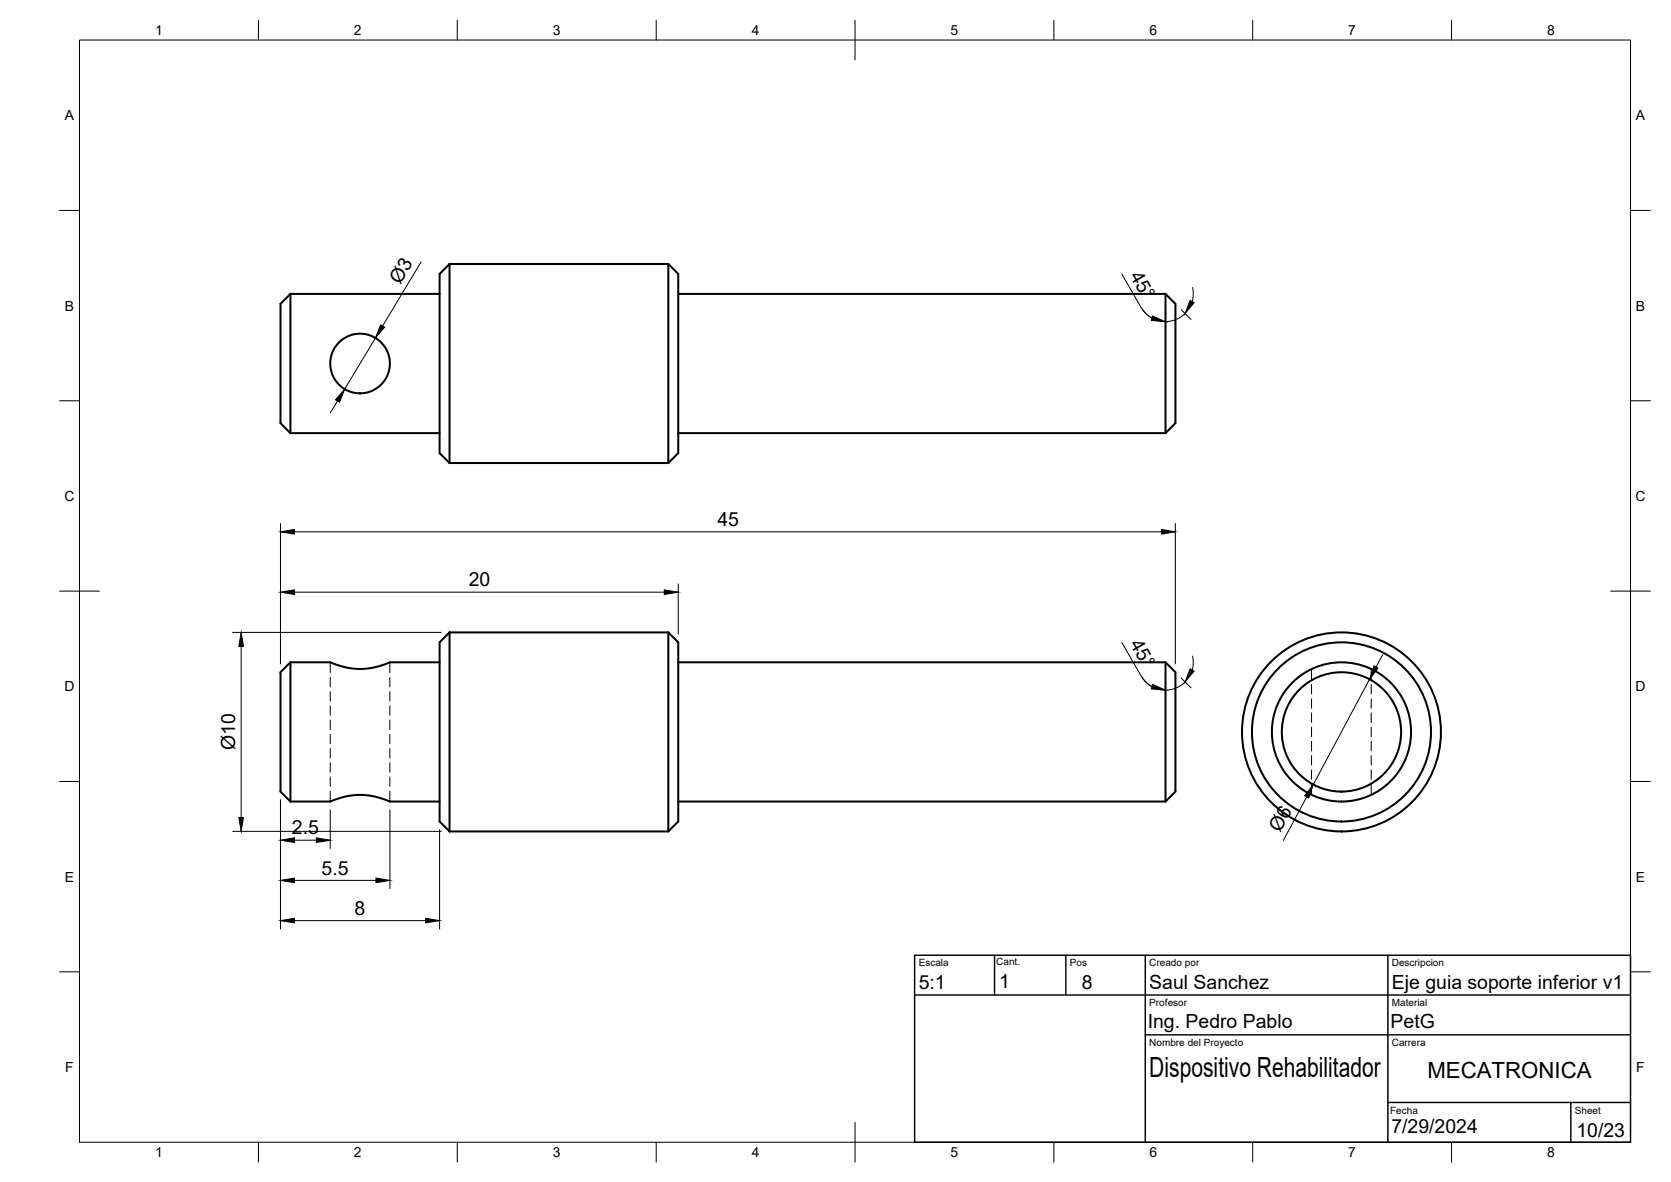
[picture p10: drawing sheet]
<svg xmlns="http://www.w3.org/2000/svg" width="420mm" height="297mm" viewBox="0 0 420 297" stroke-linecap="round" stroke-linejoin="round" font-family="sans-serif">
<!-- layer: Visible -->
<g fill="none" stroke="#000" stroke-width=".51">
<path d="M73 73.9l-2.5 2.5v29.9l2.5 2.5M73 73.9v34.9M73 73.9h37.5M113 66.3l-2.5 2.5v45.1l2.5 2.5M113 66.3v50.1M113 66.3h55M168 66.3v50.1M168 66.3l2.5 2.5v45.1l-2.5 2.5h-55M170.5 73.9h122.6M293.1 73.9v34.9M293.1 73.9l2.5 2.5v29.9l-2.5 2.5M73 108.8h37.5"/>
<path d="M170.5 108.8h122.6M113 158.9l-2.5 2.5v45l2.5 2.5M113 158.9v50M113 158.9h55M168 158.9v50M168 158.9l2.5 2.5v45l-2.5 2.5h-55M73 166.4h10a17.6 17.6 0 0 0 15 0h12.5M73 166.4l-2.5 2.5v30l2.5 2.5M73 166.4v35M170.5 166.4h122.6M293.1 166.4v35M293.1 166.4l2.5 2.5v30l-2.5 2.5"/>
<path d="M73 201.4h10a17.6 17.6 0 0 1 15 0h12.5M170.5 201.4h122.6"/>
<circle cx="90.5" cy="91.3" r="7.5"/>
<circle cx="337.3" cy="183.9" r="15"/>
<circle cx="337.3" cy="183.9" r="17.5"/>
<circle cx="337.3" cy="183.9" r="22.5"/>
<circle cx="337.3" cy="183.9" r="25"/>
</g>
<!-- layer: Hidden -->
<g fill="none" stroke="#000" stroke-width=".25">
<path d="M83 166.4v2.6M83 170.2v2.4M83 173.8v2.4M83 177.4v2.4M98 166.4v2.6M98 170.2v2.4M98 173.8v2.4M98 177.4v2.4M329.8 168.1v2.7M329.8 172v2.4M329.8 175.6v2.4M329.8 179.2v2.4"/>
<path d="M344.8 168.1v2.7M344.8 172v2.4M344.8 175.6v2.4M344.8 179.2v2.4M83 181v2.3M83 184.5v2.4M83 188.1v2.4M83 191.7v2.4M83 195.2v2.4M83 198.8v2.6M98 181v2.3M98 184.5v2.4"/>
<path d="M98 188.1v2.4M98 191.7v2.4M98 195.2v2.4M98 198.8v2.6M329.8 182.7v2.4M329.8 186.3v2.4M329.8 189.9v2.4M329.8 193.5v2.3M329.8 197v2.8M344.8 182.7v2.4M344.8 186.3v2.4M344.8 189.9v2.4"/>
<path d="M344.8 193.5v2.3M344.8 197v2.8"/>
</g>
<!-- layer: BORDER -->
<g fill="none" stroke="#000" stroke-width=".25">
<path d="M20 10.1h390v276.9h-390zM65 5.1v5M115 5.1v5M165 5.1v5M215 5.1v10M265 5.1v5M315 5.1v5M365 5.1v5M15 52.9h5M410 52.9h5M15 100.7h5M410 100.7h5"/>
<path d="M15 148.6h10M405 148.6h10M15 196.4h5M410 196.4h5M15 244.2h5M410 244.2h5M65 287v5M115 287v5M165 287v5M215 282.1v9.9M265 287v5M315 287v5"/>
<path d="M365 287v5"/>
</g>
<!-- layer: FD_Dimensions -->
<g fill="none" stroke="#000" stroke-width=".25">
<path d="M105.9 65.8l-9.7 16.1M282.1 68.9l4.9 8.5M287 77.3a7 7 0 0 0 11 1.5M287.1 77.5l1.1 1.4 1.5 1M297 77.8l2.5 2.5M299.9 72.3l.1 1.7-.2 1.8M94.4 84.9l-7.7 12.9M84.9 100.8l-1.8 3M70.5 131.6v35.2M74 133.7h218M295.5 131.6v35.2M58.5 158.9h52.4"/>
<path d="M74 148.8h93M170.5 146.7v12.6M60.6 162.4v43M282.1 161.4l4.9 8.5a7 7 0 0 0 11 1.5M287.1 170.1l1.1 1.4 1.5 1.1M297 170.4l2.5 2.5M299.9 164.9l.1 1.7-.2 1.8M344.4 170.7l-14.2 26.5M347.7 164.5l-1.7 3.1M58.5 208.9h52.4M70.5 201v32.5M74 211.1h5.5"/>
<path d="M83 203.5v9.7M98 203.5v19.8M110.5 208.5v25M328.6 200.2l-5.9 11M74 231.4h33M74 221.2h20.5"/>
</g>
<g fill="#000" stroke="#000" stroke-width=".25">
<path d="M289.8 79.4l3.2 1.4-3.5-.3zM299.3 75.5l.9 .6-2.2 2.7zM95.7 81.6l1 .6-2.3 2.7zM86.7 97.8l-1.3 3.3-1-.6zM70.5 133.7l3.5-.6v1.1zM292 133.1l3.5 .6-3.5 .5zM70.5 148.8l3.5-.6v1.2zM167 148.2l3.5 .6-3.5 .6zM60.6 158.9l.6 3.5h-1.2zM289.8 172l3.2 1.4-3.5-.3zM299.3 168.1l.9 .6-2.2 2.7zM345.5 167.3l1 .6-2.1 2.8z"/>
<path d="M330.2 197.2l-1.1 3.3-1.1-.5zM60 205.4h1.2l-.6 3.5zM70.5 211.1l3.5-.5v1.1zM79.5 210.6l3.5 .5-3.5 .6zM70.5 231.4l3.5-.6v1.1zM70.5 221.2l3.5-.5v1.1zM94.5 220.7l3.5 .5-3.5 .6zM107 230.8l3.5 .6-3.5 .5z"/>
</g>
<!-- layer: TITLEBLOCK -->
<path d="M230 240.1h180v46.9h-180zM230 250h180M250.1 240.1v10M268 240.1v9.9M288 240.1v46.9M349 240.1v46.9M288 260.1h122M349 277.1h61M395 277.1v9.9" fill="none" stroke="#000" stroke-width=".36"/>
<text font-size="7" x="289" y="270.6">Dispositivo Rehabilitador</text>
<text font-size="5.6" x="358.9" y="270.9">MECATRONICA</text>
<g font-size="4.9">
<text x="100.6" y="71.6" transform="rotate(-59 100.6 71.6)">Ø3</text>
<text x="284" y="69.3" transform="rotate(60 284 69.3)">45°</text>
<text x="180.4" y="132.2">45</text>
<text x="117.9" y="147.3">20</text>
<text x="284" y="161.9" transform="rotate(60 284 161.9)">45°</text>
<text x="59.1" y="188.5" transform="rotate(-90 59.1 188.5)">Ø10</text>
<text x="73.4" y="209.7">2.5</text>
<text x="321.9" y="209.4" transform="rotate(-62 321.9 209.4)">Ø6</text>
<text x="80.9" y="219.8">5.5</text>
<text x="89.2" y="229.9">8</text>
<text x="231" y="248.5">5:1</text>
<text x="251.2" y="248.2">1</text>
<text x="272.1" y="248.4">8</text>
<text x="289" y="248.5">Saul Sanchez</text>
<text x="350" y="248.5">Eje guia soporte inferior v1</text>
<text x="288.6" y="258.3">Ing. Pedro Pablo</text>
<text x="349.7" y="258.4">PetG</text>
<text x="349.8" y="284.8">7/29/2024</text>
<text x="396.4" y="285.7">10/23</text>
</g>
<g font-size="3.5">
<text x="39" y="8.8">1</text>
<text x="89" y="8.8">2</text>
<text x="139" y="8.8">3</text>
<text x="189" y="8.8">4</text>
<text x="239" y="8.8">5</text>
<text x="289" y="8.8">6</text>
<text x="339" y="8.8">7</text>
<text x="389" y="8.8">8</text>
<text x="16.3" y="30.2">A</text>
<text x="411.3" y="30.2">A</text>
<text x="16.3" y="78">B</text>
<text x="411.3" y="78">B</text>
<text x="16.2" y="125.9">C</text>
<text x="411.2" y="125.9">C</text>
<text x="16.2" y="173.7">D</text>
<text x="411.2" y="173.7">D</text>
<text x="16.3" y="221.6">E</text>
<text x="411.3" y="221.6">E</text>
<text x="16.4" y="269.4">F</text>
<text x="411.4" y="269.4">F</text>
<text x="39" y="290.8">1</text>
<text x="89" y="290.8">2</text>
<text x="139" y="290.8">3</text>
<text x="189" y="290.8">4</text>
<text x="239" y="290.8">5</text>
<text x="289" y="290.8">6</text>
<text x="339" y="290.8">7</text>
<text x="389" y="290.8">8</text>
</g>
<g font-size="2.5">
<text x="231" y="242.9">Escala</text>
<text x="250.5" y="242.5">Cant.</text>
<text x="269" y="242.9">Pos</text>
<text x="289" y="242.9">Creado por</text>
<text x="350" y="242.9">Descripcion</text>
<text x="289" y="252.8">Profesor</text>
<text x="350" y="252.8">Material</text>
<text x="289" y="262.9">Nombre del Proyecto</text>
<text x="350" y="262.9">Carrera</text>
<text x="349.5" y="280">Fecha</text>
<text x="396" y="279.9">Sheet</text>
</g>
</svg>
